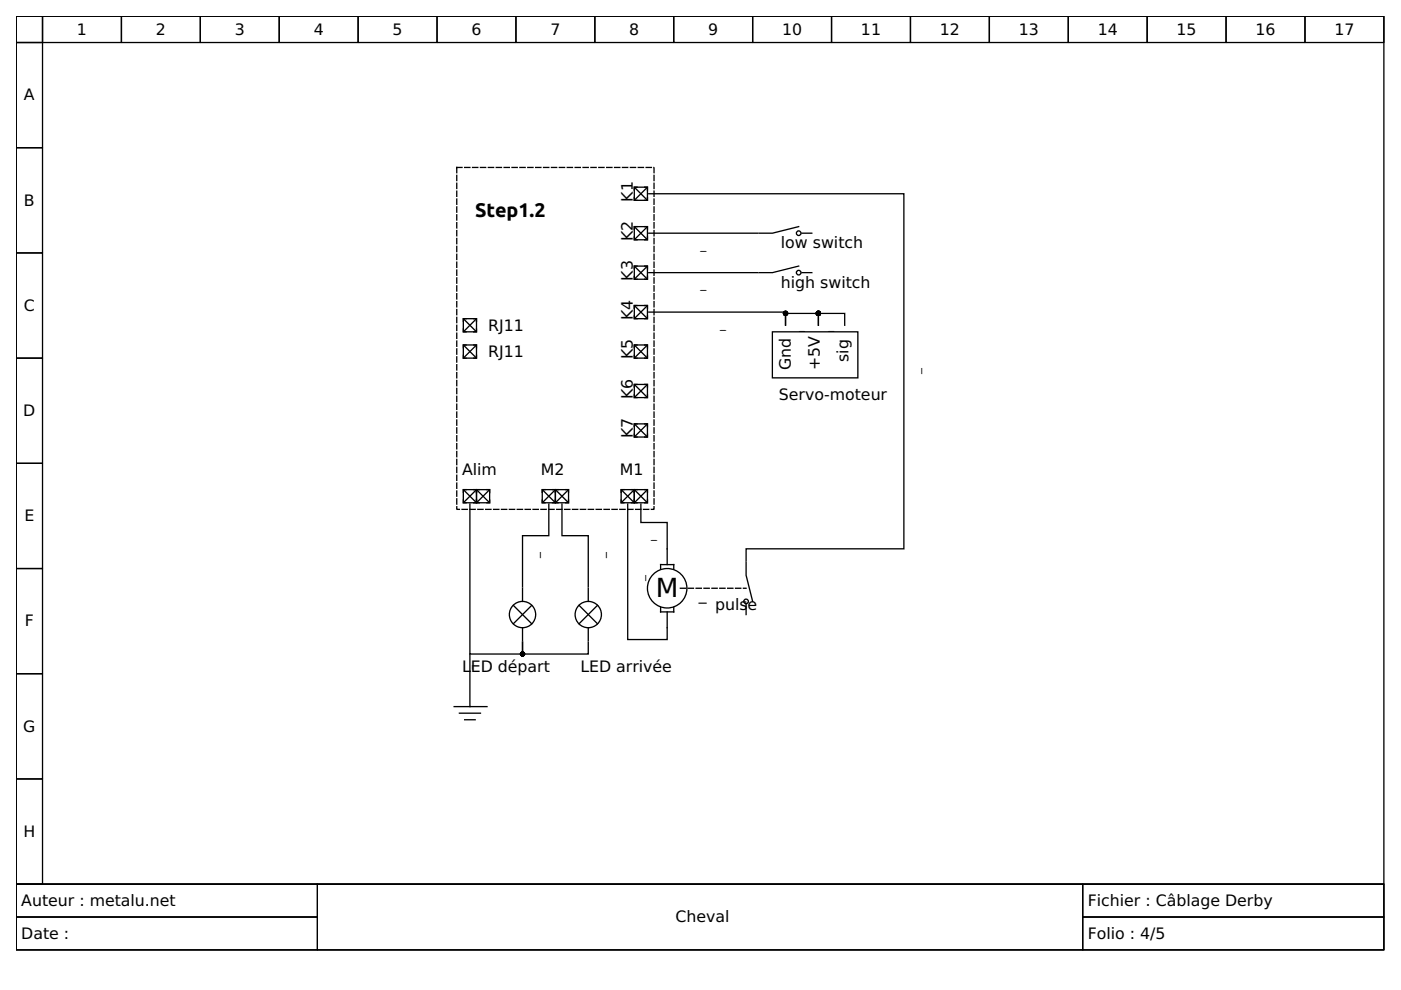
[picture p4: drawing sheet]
<svg xmlns="http://www.w3.org/2000/svg" width="297mm" height="210mm" viewBox="0 0 297 210" stroke-linecap="round" stroke-linejoin="round" font-family="sans-serif">
<g fill="none" stroke="#000" stroke-width=".28">
<path d="M3.4 3.4h290v184.1h-290zM3.4 3.4h5.6v5.6h-5.6zM3.4 9h5.6v22.3h-5.6zM9 3.4h16.7v5.6h-16.7zM25.7 3.4h16.8v5.6h-16.8zM42.5 3.4h16.7v5.6h-16.7zM59.2 3.4h16.7v5.6h-16.7zM75.9 3.4h16.8v5.6h-16.8zM92.7 3.4h16.7v5.6h-16.7zM109.4 3.4h16.7v5.6h-16.7zM126.1 3.4h16.7v5.6h-16.7zM142.8 3.4h16.8v5.6h-16.8z"/>
<path d="M159.6 3.4h16.7v5.6h-16.7zM176.3 3.4h16.7v5.6h-16.7zM193 3.4h16.8v5.6h-16.8zM209.8 3.4h16.7v5.6h-16.7zM226.5 3.4h16.7v5.6h-16.7zM243.2 3.4h16.8v5.6h-16.8zM260 3.4h16.7v5.6h-16.7zM276.7 3.4h16.7v5.6h-16.7zM3.4 31.3h5.6v22.3h-5.6zM134.5 39.7h2.8v2.8h-2.8zM134.6 39.8l2.6 2.6M135.1 39.7h-.6v.6"/>
<path d="M136.7 39.7h.6v.6M137.2 39.8l-2.6 2.6M3.4 53.6h5.6v22.3h-5.6zM134.5 56.4h2.8v2.8h-2.8zM134.5 48.1h2.8v2.7h-2.8zM134.5 58.6v.6h.6M134.5 41.9v.6h.6M134.5 50.2v.6h.6M134.6 56.5l2.6 2.6M134.6 48.1l2.6 2.6M135.1 56.4h-.6v.6M135.1 48.1h-.6v.5"/>
<path d="M136.7 56.4h.6v.6M136.7 48.1h.6v.5M137.2 56.5l-2.6 2.6M137.2 48.1l-2.6 2.6M137.3 58.6v.6h-.6M137.3 41.9v.6h-.6M137.3 50.2v.6h-.6M137.6 41.1h54v75.3h-33.4v2.5M137.6 49.4h23.1M137.6 57.8h23.1M169.3 48.1l-5.5 1.3h-2.8M169.3 56.4l-5.5 1.4h-2.8"/>
<path d="M170 49.4h2.1M170 57.8h2.1M3.4 75.9h5.6v22.3h-5.6zM98.2 73.1h2.8v2.8h-2.8zM98.2 67.6h2.8v2.8h-2.8zM98.2 75.3v.6h.6M98.2 69.8v.6h.6M98.3 73.2l2.6 2.6M98.3 67.7l2.6 2.6M98.8 73.1h-.6v.6M98.8 67.6h-.6v.6M100.4 73.1h.6v.6"/>
<path d="M100.4 67.6h.6v.6M100.9 73.2l-2.6 2.6M100.9 67.7l-2.6 2.6M101 75.3v.6h-.6M101 69.8v.6h-.6M134.5 73.1h2.8v2.8h-2.8zM134.5 64.8h2.8v2.8h-2.8zM134.5 75.3v.6h.6M134.5 67v.6h.6M134.6 73.2l2.6 2.6M134.6 64.9l2.6 2.6M135.1 73.1h-.6v.6"/>
<path d="M135.1 64.8h-.6v.6M136.7 73.1h.6v.6M136.7 64.8h.6v.6M137.2 73.2l-2.6 2.6M137.2 64.9l-2.6 2.6M137.3 75.3v.6h-.6M137.3 67v.6h-.6M137.6 66.2h28.9v2.8v-2.5h7v2.5v-2.5h5.6v2.5M163.8 70.4h18.1v9.7h-18.1zM3.4 98.2h5.6v22.3h-5.6zM134.5 81.5h2.8v2.8h-2.8zM134.5 89.9h2.8v2.8h-2.8z"/>
<path d="M134.5 83.7v.6h.6M134.5 92.1v.6h.6M134.6 81.6l2.6 2.6M134.6 90l2.6 2.6M135.1 81.5h-.6v.6M135.1 89.9h-.6v.6M136.7 81.5h.6v.6M136.7 89.9h.6v.6M137.2 81.6l-2.6 2.6M137.2 90l-2.6 2.6M137.3 83.7v.6h-.6M137.3 92.1v.6h-.6"/>
<path d="M98.2 103.8h2.8v2.8h-2.8zM98.2 106v.6h.6M98.3 103.9l2.6 2.6M98.8 103.8h-.6v.6M99.6 106.9v31.8h11.2v-2.5v2.5h13.9v-2.5M100.4 103.8h.6v.6v-.6h.6M100.4 106.6h.6v-.6v.6h.6M100.9 103.9l-2.6 2.6M101 103.8h2.8v2.8h-2.8zM101.1 103.9l2.6 2.6M103.2 103.8h.6v.6M103.7 103.9l-2.6 2.6"/>
<path d="M103.8 106v.6h-.6M115 103.8h2.8v2.8h-2.8zM115 106v.6h.6M115.1 103.9l2.6 2.6M115.6 103.8h-.6v.6M116.4 106.9v6.7h-5.6v10.8M117.2 103.8h.6v.6v-.6h.5M117.2 106.6h.6v-.6v.6h.5M117.7 103.9l-2.6 2.6M117.8 103.8h2.7v2.8h-2.7zM117.9 103.9l2.5 2.6M119.1 106.9v6.7h5.6v10.8"/>
<path d="M120 103.8h.5v.6M120.4 103.9l-2.5 2.6M120.5 106v.6h-.5M131.7 103.8h2.8v2.8h-2.8zM131.7 106v.6h.6M131.8 103.9l2.6 2.6M132.3 103.8h-.6v.6M133.1 106.9v28.7h8.4v-5.9M133.9 103.8h.6v.6v-.6h.6M133.9 106.6h.6v-.6v.6h.6M134.4 103.9l-2.6 2.6M134.5 103.8h2.8v2.8h-2.8z"/>
<path d="M134.6 103.9l2.6 2.6M135.9 106.9v3.9h5.6v8.9M136.7 103.8h.6v.6M137.2 103.9l-2.6 2.6M137.3 106v.6h-.6M158.2 119.1v2.8l1.4 5.6M3.4 120.5h5.6v22.3h-5.6zM99.6 138.7v11.1M108.8 128.3l3.9 4M110.8 124.7v2.8M110.8 133.1v2.8M112.7 128.3l-3.9 4"/>
<path d="M122.8 128.3l3.9 4M124.7 124.7v2.8M124.7 133.1v2.8M126.7 128.3l-3.9 4M140.1 120.7v-1h2.7v1M140.1 128.8v.9h2.7v-.9M158.2 128.2v2.1M3.4 142.8h5.6v22.4h-5.6zM96.3 149.8h7M97.4 151.2h4.5M98.5 152.6h2.2M3.4 165.2h5.6v22.3h-5.6z"/>
<path d="M3.4 187.5h290v13.9h-290z"/>
<circle cx="169.3" cy="49.4" r=".49"/>
<circle cx="169.3" cy="57.8" r=".49"/>
<circle cx="110.8" cy="130.3" r="2.79"/>
<circle cx="124.7" cy="130.3" r="2.79"/>
<circle cx="141.5" cy="124.7" r="4.2"/>
<circle cx="158.2" cy="127.5" r=".49"/>
</g>
<path d="M3.4 187.5h63.9v6.9h-63.9zM3.4 194.4h63.9v7h-63.9zM67.3 187.5h162.3v13.9h-162.3zM229.6 187.5h63.8v6.9h-63.8zM229.6 194.4h63.8v7h-63.8z" fill="none" stroke="#000" stroke-width=".21"/>
<path d="M96.8 35.5h41.9v72.5h-41.9zM144.2 124.7h14" fill="none" stroke="#000" stroke-width=".28" stroke-dasharray="1.1 .6"/>
<g fill="#000" stroke="#000" stroke-width=".28">
<circle cx="166.5" cy="66.5" r=".42"/>
<circle cx="173.5" cy="66.5" r=".42"/>
<circle cx="110.8" cy="138.7" r=".42"/>
</g>
<text font-size="5.6" x="139.1" y="126.7">M</text>
<text font-size="4.2" x="100.7" y="46.1">Step1.2</text>
<g font-size="3.3">
<text x="16.3" y="7.3">1</text>
<text x="33" y="7.3">2</text>
<text x="49.8" y="7.3">3</text>
<text x="66.5" y="7.3">4</text>
<text x="83.2" y="7.3">5</text>
<text x="100" y="7.3">6</text>
<text x="116.7" y="7.3">7</text>
<text x="133.4" y="7.3">8</text>
<text x="150.1" y="7.3">9</text>
<text x="165.8" y="7.3">10</text>
<text x="182.5" y="7.3">11</text>
<text x="199.3" y="7.3">12</text>
<text x="216" y="7.3">13</text>
<text x="232.7" y="7.3">14</text>
<text x="249.5" y="7.3">15</text>
<text x="266.2" y="7.3">16</text>
<text x="282.9" y="7.3">17</text>
<text x="5.1" y="21.3">A</text>
<text x="5.1" y="43.6">B</text>
<text x="134.2" y="42.8" transform="rotate(-90 134.2 42.8)">K1</text>
<text x="134.2" y="51.1" transform="rotate(-90 134.2 51.1)">K2</text>
<text x="165.6" y="52.7">low switch</text>
<text x="134.2" y="59.5" transform="rotate(-90 134.2 59.5)">K3</text>
<text x="5.1" y="65.9">C</text>
<text x="165.6" y="61">high switch</text>
<text x="103.5" y="70.1">RJ11</text>
<text x="134.2" y="67.8" transform="rotate(-90 134.2 67.8)">K4</text>
<text x="103.5" y="75.7">RJ11</text>
<text x="134.2" y="76.2" transform="rotate(-90 134.2 76.2)">K5</text>
<text x="179.9" y="76.8" transform="rotate(-90 179.9 76.8)">sig</text>
<text x="167.7" y="78.4" transform="rotate(-90 167.7 78.4)">Gnd</text>
<text x="173.8" y="78.4" transform="rotate(-90 173.8 78.4)">+5V</text>
<text x="4.9" y="88.2">D</text>
<text x="134.2" y="84.6" transform="rotate(-90 134.2 84.6)">K6</text>
<text x="165.2" y="84.9">Servo-moteur</text>
<text x="134.2" y="92.9" transform="rotate(-90 134.2 92.9)">K7</text>
<text x="98" y="100.7">Alim</text>
<text x="114.7" y="100.7">M2</text>
<text x="131.4" y="100.7">M1</text>
<text x="5.2" y="110.5">E</text>
<text x="148.1" y="127.2">_</text>
<text x="151.6" y="129.3">puls</text>
<text x="158.5" y="129.3">e</text>
<text x="5.3" y="132.8">F</text>
<text x="98" y="142.6">L</text>
<text x="99.8" y="142.6">ED départ</text>
<text x="123.1" y="142.6">LED arrivée</text>
<text x="4.9" y="155.1">G</text>
<text x="5" y="177.4">H</text>
<text x="4.5" y="192.1">Auteur : metalu.net</text>
<text x="143.2" y="195.5">Cheval</text>
<text x="230.6" y="192.1">Fichier : Câblage Derby</text>
<text x="4.5" y="199">Date :</text>
<text x="230.6" y="199">Folio : 4/5</text>
</g>
<g font-size="2.5">
<text x="148.5" y="52.8">_</text>
<text x="148.5" y="61.2">_</text>
<text x="152.7" y="69.5">_</text>
<text x="169.4" y="69.8">_</text>
<text x="175.7" y="69.8">_</text>
<text x="195" y="79.3" transform="rotate(-90 195 79.3)">_</text>
<text x="114.1" y="118.4" transform="rotate(-90 114.1 118.4)">_</text>
<text x="128.1" y="118.4" transform="rotate(-90 128.1 118.4)">_</text>
<text x="138" y="114.1">_</text>
<text x="136.4" y="123.1" transform="rotate(-90 136.4 123.1)">_</text>
</g>
<text font-size="2" x="100.6" y="140.9" transform="rotate(90 100.6 140.9)">_</text>
</svg>
